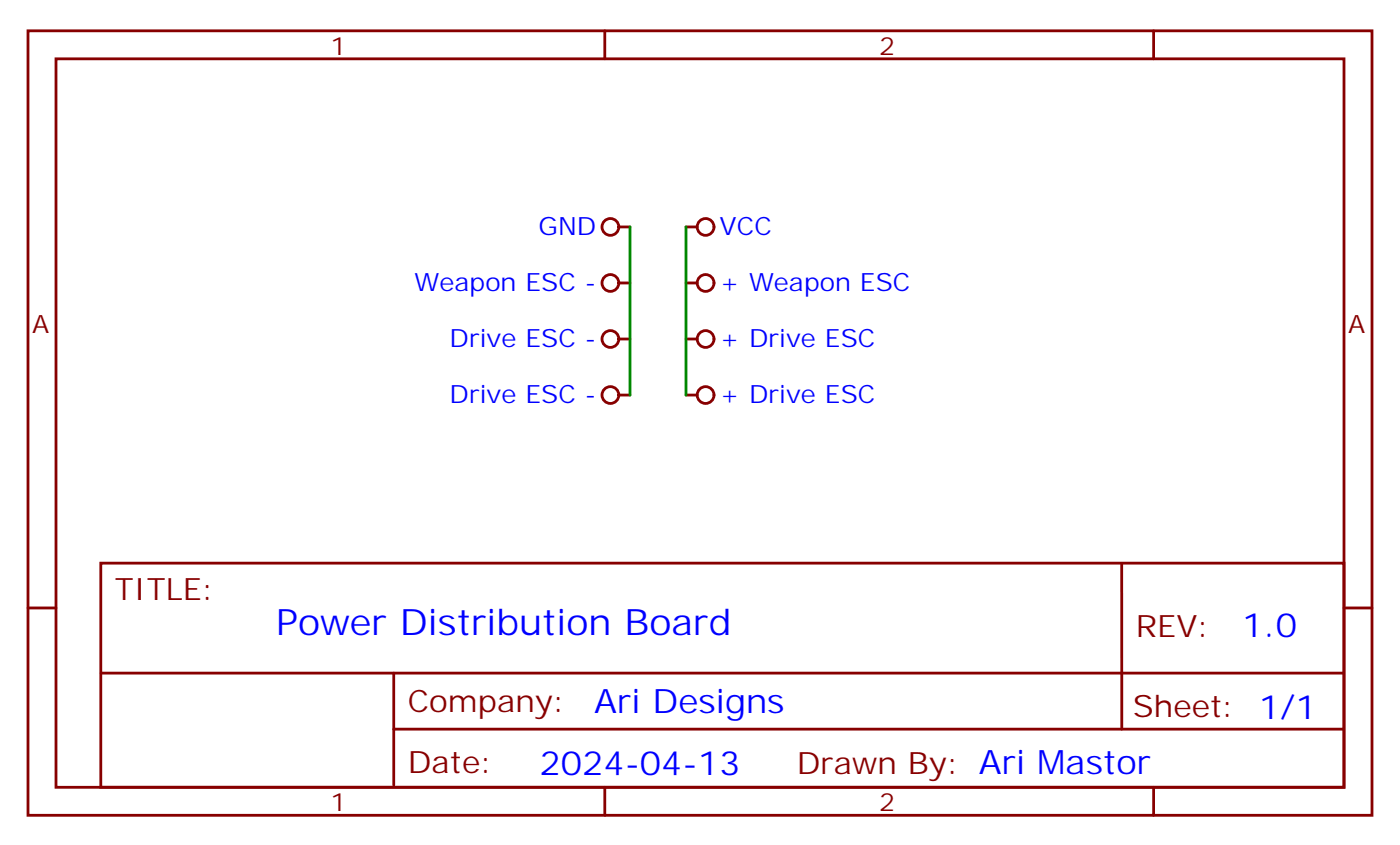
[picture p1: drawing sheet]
<svg xmlns="http://www.w3.org/2000/svg" width="176mm" height="106mm" viewBox="0 0 176 106" stroke-linecap="round" stroke-linejoin="round" font-family="sans-serif">
<g fill="none" stroke="#870000" stroke-width=".35">
<path d="M3.5 3.9h169.4v98.8h-169.4zM7.1 7.4h162.2v91.7h-162.2zM76.2 3.9v3.5M145.3 3.9v3.5M78 28.6h1.4M78 35.6h1.4M86.4 28.6h1.4M86.4 35.6h1.4M78 42.7h1.4M78 49.7h1.4M86.4 42.7h1.4M86.4 49.7h1.4"/>
<path d="M3.5 76.6h3.6M12.7 70.9h156.6v28.2h-156.6zM141.3 70.9v20.9M169.3 76.6h3.6M12.7 84.8h156.5M49.6 91.8h119.6M49.6 84.8v14.1M76.2 99.1v3.6M145.3 99.1v3.6"/>
<circle cx="76.9" cy="35.6" r="1.06"/>
<circle cx="76.9" cy="28.6" r="1.06"/>
<circle cx="88.9" cy="35.6" r="1.06"/>
<circle cx="88.9" cy="28.6" r="1.06"/>
<circle cx="76.9" cy="42.7" r="1.06"/>
<circle cx="76.9" cy="49.7" r="1.06"/>
<circle cx="88.9" cy="42.7" r="1.06"/>
<circle cx="88.9" cy="49.7" r="1.06"/>
</g>
<path d="M79.4 28.6v21.1M86.4 28.6v21.1" fill="none" stroke="#008700" stroke-width=".35"/>
<text font-size="4.6" fill="#00f" x="34.8" y="79.9">Power Distribution Board</text>
<g font-size="4.2" fill="#00f">
<text x="156.5" y="80.2">1.0</text>
<text x="74.9" y="89.7">Ari Designs</text>
<text x="68" y="97.5">2024-04-13</text>
</g>
<g font-size="3.9" fill="#800">
<text x="14.5" y="75.5">TITLE:</text>
<text x="143.1" y="80.2">REV:</text>
<text x="51.4" y="89.7">Company:</text>
<text x="142.7" y="90.3">Sheet: 1/1</text>
<text x="51.4" y="97.4">Date:</text>
<text x="100.4" y="97.5">Drawn By: Ari Mastor</text>
</g>
<g font-size="3.2" fill="#800">
<text x="41.6" y="6.9">1</text>
<text x="110.8" y="6.9">2</text>
<text x="4.1" y="42">A</text>
<text x="169.9" y="42">A</text>
<text x="41.6" y="102.1">1</text>
<text x="110.8" y="102.1">2</text>
</g>
<g font-size="3.2" fill="#00f">
<text x="67.9" y="29.6">GND</text>
<text x="90.7" y="29.6">VCC</text>
<text x="52.2" y="36.7">Weapon ESC -</text>
<text x="90.7" y="36.7">+ Weapon ESC</text>
<text x="56.6" y="43.7">Drive ESC -</text>
<text x="90.7" y="43.7">+ Drive ESC</text>
<text x="56.6" y="50.8">Drive ESC -</text>
<text x="90.7" y="50.8">+ Drive ESC</text>
</g>
</svg>
